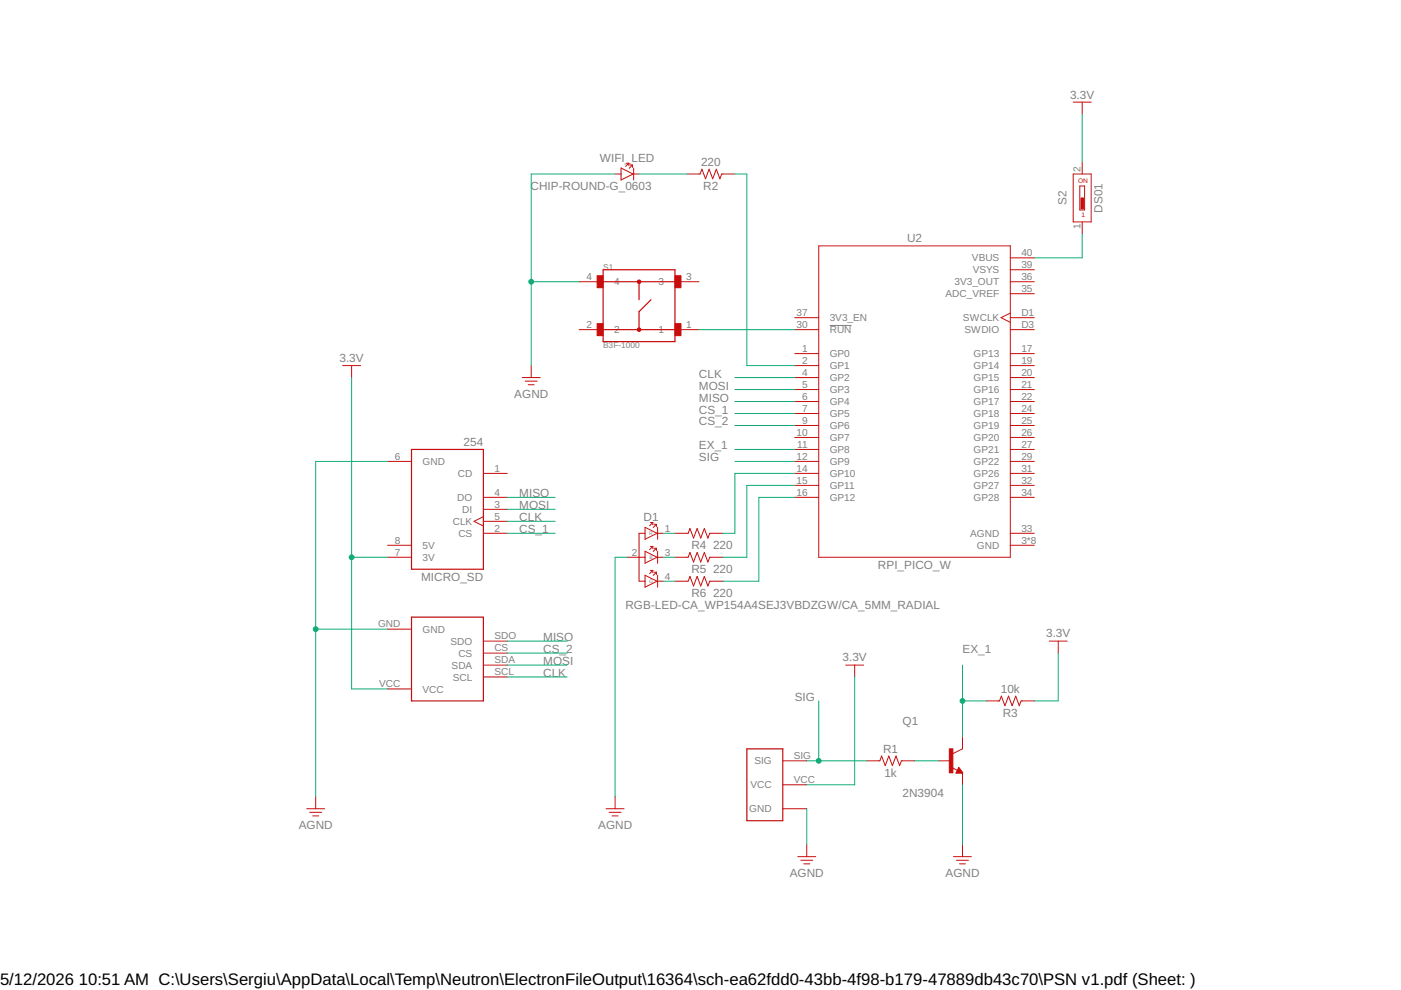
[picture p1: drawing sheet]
<svg xmlns="http://www.w3.org/2000/svg" width="297mm" height="210mm" viewBox="0 0 297 210" stroke-linecap="round" stroke-linejoin="round" font-family="sans-serif">
<path d="M175.9 69h4.7" fill="none" stroke="#808080" stroke-width=".21"/>
<path d="M127.9 57.2h15.2v15.2h-15.2zM127.9 59.7h15.2M135.5 59.7v3.8M127.9 69.9h15.2M138 63.5l-2.5 2.6v3.8M87.2 95.3h15.3v25.4h-15.3zM87.2 130.9h15.3v17.7h-15.3zM158.3 158.8h7.7v15.2h-7.7z" fill="none" stroke="#c90d0c" stroke-width=".25"/>
<g fill="none" stroke="#c90d0c" stroke-width=".21">
<path d="M130.4 36.9h1.3M131.7 35.6l2.5 1.3-2.5 1.3zM132.8 34.6h.5M133.3 34.6v.5M133.3 34.6l-.6 .7M133.6 35h.5M134.1 35v.5M134.1 35l-.7 .7M134.2 36.9h1.3M134.3 35.6v2.6M145.6 36.9h2.8l.4-1 .8 2 .7-2 .8 2 .8-2 .7 2 .4-1h2.8M227.5 36.9h3.9v10.2h-3.9z"/>
<path d="M227.5 21.7h3.9M228.9 39.4h1.1v5.1h-1.1zM229.4 21.7v2.5M229.4 34.4v2.5M122.8 59.7h5.1M143.1 59.7h5.1M173.6 52.1h40.6v66.1h-40.6zM214.2 59.7h5.1M214.2 57.2h5.1M214.2 54.7h5.1M229.4 47.1v2.5M72.6 77.5h3.9"/>
<path d="M74.5 77.5v2.6M112.6 77.5v2.6M122.8 69.9h5.1M143.1 69.9h5.1M168.5 69.9h5.1M168.5 75h5.1M168.5 77.5h5.1M168.5 67.4h5.1M214.2 69.9h5.1M214.2 75h5.1M214.2 77.5h5.1M214.2 62.3h5.1"/>
<path d="M214.2 67.4h5.1M214.2 66.4l-2 1 2 .9M82.2 97.8h5M110.7 80.1h3.8M111.4 80.8h2.5M112 81.6h1.3M168.5 97.8h5.1M168.5 80.1h5.1M168.5 82.6h5.1M168.5 85.1h5.1M168.5 87.7h5.1M168.5 90.2h5.1"/>
<path d="M168.5 92.8h5.1M168.5 95.3h5.1M214.2 97.8h5.1M214.2 80.1h5.1M214.2 82.6h5.1M214.2 85.1h5.1M214.2 87.7h5.1M214.2 90.2h5.1M214.2 92.8h5.1M214.2 95.3h5.1M82.2 118.2h5M82.2 115.6h5"/>
<path d="M102.5 100.4h5M102.5 113.1h5M102.5 108h5M102.5 105.5h5M102.5 109.5l-2 1 2 1M102.5 110.5h5M132.9 118.2h3.9M136.8 113.1h-1.3v10.1h1.3M136.8 116.9l2.5 1.3-2.5 1.2zM136.8 111.8l2.5 1.3-2.5 1.2zM137.9 115.9h.5M137.9 110.8h.5"/>
<path d="M138.4 110.8v.5M138.4 115.9v.5M138.4 115.9l-.7 .6M138.4 110.8l-.7 .7M138.7 116.2h.5M138.7 111.2h.5M139.2 111.2v.5M139.2 116.2v.6M139.2 116.2l-.7 .7M139.2 111.2l-.7 .6M139.3 113.1h1.3M139.3 118.2h1.3"/>
<path d="M139.4 111.8v2.5M139.4 116.9v2.5M143.1 113.1h2.8l.4-1 .7 2 .8-2 .8 2 .7-2 .8 2 .4-1h2.8M143.1 118.2h2.8l.4-1.1 .7 2.1 .8-2.1 .8 2.1 .7-2.1 .8 2.1 .4-1h2.8M168.5 100.4h5.1M168.5 105.5h5.1M168.5 102.9h5.1M214.2 100.4h5.1M214.2 113.1h5.1M214.2 105.5h5.1M214.2 115.6h5.1M214.2 102.9h5.1"/>
<path d="M82.2 133.4h5M102.5 138.5h5M102.5 135.9h5M136.8 122l2.5 1.2-2.5 1.3zM137.9 120.9h.5M138.4 120.9v.6M138.4 120.9l-.7 .7M138.7 121.3h.5M139.2 121.3v.5M139.2 121.3l-.7 .7M139.3 123.2h1.3M139.4 122v2.5"/>
<path d="M143.1 123.2h2.8l.4-1 .7 2 .8-2 .8 2 .7-2 .8 2 .4-1h2.8M222.5 135.9h3.8M224.4 135.9v2.6M82.2 146.1h5M102.5 143.5h5M102.5 141h5M179.3 141h3.8M181.2 141v2.5M204.1 156.2v2.6l-2.1 1M209.1 148.6h2.8l.4-1 .8 2 .7-2 .8 2 .7-2 .8 2 .4-1h2.8M65 171.5h3.8M65.7 172.2h2.5"/>
<path d="M66.3 173h1.3M66.9 168.9v2.6M128.5 171.5h3.8M129.1 172.2h2.6M129.8 173h1.2M130.4 168.9v2.6M166 161.3h5M166 171.5h5M166 166.4h5M171 179.1v2.5M183.7 161.3h2.8l.4-1 .8 2 .7-2 .8 2 .8-2 .7 2 .4-1h2.8M199 161.3h2.5"/>
<path d="M201.8 162.8l1.3 .6M204.1 163.9v2.5M204.1 179.1v2.5M169.1 181.6h3.9M169.8 182.4h2.5M170.4 183.2h1.3M202.2 181.6h3.8M202.8 182.4h2.5M203.4 183.2h1.3"/>
</g>
<g fill="#c90d0c" stroke="#c90d0c" stroke-width=".21">
<path d="M201.3 158.8h.7v5.1h-.7z"/>
<path d="M126.6 58.5h1.3v2.5h-1.3z"/>
<path d="M143.1 58.5h1.3v2.5h-1.3z"/>
<path d="M143.1 68.6h1.3v2.6h-1.3z"/>
<path d="M126.6 68.6h1.3v2.6h-1.3z"/>
<path d="M229.2 42h.5v2.3h-.5z"/>
</g>
<g fill="#c90d0c" stroke="#c90d0c" stroke-width=".21">
<path d="M203.3 162.7l.8 1.2h-1.4z" fill-rule="evenodd"/>
<path d="M135.2 59.5a.38 .38 0 0 1 .6 0 .38 .38 0 0 1-.2 .6 .38 .38 0 0 1-.5-.4l.4-.1 .1 .1v.2l-.5-.2z" fill-rule="evenodd"/>
<path d="M135.2 69.7a.38 .38 0 0 1 .6 0 .38 .38 0 0 1-.2 .6 .38 .38 0 0 1-.5-.4l.4-.1 .1 .2-.5-.1z" fill-rule="evenodd"/>
</g>
<g fill="none" stroke="#0dab76" stroke-width=".21">
<path d="M130.4 36.9h-17.8v40.6M135.5 36.9h10.1M155.8 36.9h2.5v40.6h10.2M229.4 24.2v10.2M112.6 59.7h10.2M229.4 49.6v5.1h-10.1M148.2 69.9h20.3M74.5 80.1v66h7.7M82.2 97.8h-15.3v71.1M155.8 97.8h12.7M155.8 80.1h12.7M155.8 82.6h12.7"/>
<path d="M155.8 85.1h12.7M155.8 87.7h12.7M155.8 90.2h12.7M155.8 95.3h12.7M74.5 118.2h7.7M107.5 110.5h10.2M107.5 108h10.2M107.5 105.5h10.2M107.5 113.1h10.2M132.9 118.2h-2.5v50.7M140.6 118.2h2.5M140.6 113.1h2.5"/>
<path d="M168.5 102.9h-10.2v15.3h-5M168.5 105.5h-7.6v17.7h-7.6M168.5 100.4h-12.7v12.7h-2.5M66.9 133.4h15.3M107.5 135.9h12.7M107.5 138.5h12.7M140.6 123.2h2.5M224.4 138.5v10.1h-5.1M107.5 143.5h12.7M107.5 141h12.7M173.6 148.6v12.7M181.2 143.5v22.9h-10.2"/>
<path d="M204.1 141v15.2M204.1 148.6h5M171 171.5v7.6M171 161.3h12.7M193.9 161.3h5.1M204.1 166.4v12.7"/>
</g>
<g fill="#0dab76" stroke="#0dab76" stroke-width=".21">
<circle cx="66.9" cy="133.4" r=".51"/>
<circle cx="112.6" cy="59.7" r=".51"/>
<circle cx="74.5" cy="118.2" r=".51"/>
<circle cx="204.1" cy="148.6" r=".51"/>
<circle cx="173.6" cy="161.3" r=".51"/>
</g>
<g font-size="3.5">
<text x="0" y="208.9">5/12/2026</text>
<text x="16.7" y="208.9">10:51 AM C:\Users\Sergiu\AppData\Local\Temp\Neutron\ElectronFileOutput\16364\sch-ea62fdd0-43bb-4f98-b179-47889db43c70\PSN v1.pdf (Sheet: )</text>
</g>
<g font-size="2.5" fill="#808080">
<text x="226.9" y="20.9">3.3V</text>
<text x="127.2" y="34.3">WIFI_LED</text>
<text x="148.6" y="35.2">220</text>
<text x="112.5" y="40.3">CHIP-ROUND-G_0603</text>
<text x="149.1" y="40.3">R2</text>
<text x="226.2" y="43.5" transform="rotate(-90 226.2 43.5)">S2</text>
<text x="233.8" y="45.1" transform="rotate(-90 233.8 45.1)">DS01</text>
<text x="192.3" y="51.4">U2</text>
<text x="72" y="76.8">3.3V</text>
<text x="148.2" y="80.1">CLK</text>
<text x="148.2" y="82.6">MOSI</text>
<text x="109" y="84.4">AGND</text>
<text x="148.2" y="85.1">MISO</text>
<text x="148.2" y="87.7">CS_1</text>
<text x="98.3" y="94.5">254</text>
<text x="148.2" y="90.2">CS_2</text>
<text x="148.2" y="95.3">EX_1</text>
<text x="148.2" y="97.8">SIG</text>
<text x="110.1" y="108">MOSI</text>
<text x="110.1" y="105.5">MISO</text>
<text x="110.1" y="110.5">CLK</text>
<text x="110.1" y="113.1">CS_1</text>
<text x="136.4" y="110.5">D1</text>
<text x="146.6" y="116.5">R4</text>
<text x="151.2" y="116.5">220</text>
<text x="89.3" y="123.2">MICRO_SD</text>
<text x="146.6" y="121.6">R5</text>
<text x="151.2" y="121.6">220</text>
<text x="186.2" y="120.7">RPI_PICO_W</text>
<text x="132.6" y="129.2">RGB-LED-CA_WP154A4SEJ3VBDZGW/CA_5MM_RADIAL</text>
<text x="146.6" y="126.7">R6</text>
<text x="151.2" y="126.7">220</text>
<text x="115.2" y="135.9">MISO</text>
<text x="221.8" y="135.2">3.3V</text>
<text x="115.2" y="143.5">CLK</text>
<text x="115.2" y="141">MOSI</text>
<text x="115.2" y="138.5">CS_2</text>
<text x="178.6" y="140.2">3.3V</text>
<text x="204.1" y="138.5">EX_1</text>
<text x="168.5" y="148.6">SIG</text>
<text x="212.2" y="147">10k</text>
<text x="191.4" y="153.7">Q1</text>
<text x="212.6" y="152">R3</text>
<text x="187.2" y="159.7">R1</text>
<text x="187.5" y="164.7">1k</text>
<text x="191.4" y="168.9">2N3904</text>
<text x="63.3" y="175.8">AGND</text>
<text x="126.8" y="175.8">AGND</text>
<text x="167.4" y="185.9">AGND</text>
<text x="200.5" y="185.9">AGND</text>
</g>
<g font-size="2.1" fill="#808080">
<text x="229.1" y="36.5" transform="rotate(-90 229.1 36.5)">2</text>
<text x="229.1" y="48.6" transform="rotate(-90 229.1 48.6)">1</text>
<text x="124.4" y="59.4">4</text>
<text x="145.4" y="59.4">3</text>
<text x="206.1" y="55.4">VBUS</text>
<text x="206.2" y="58">VSYS</text>
<text x="216.6" y="59.4">36</text>
<text x="216.6" y="56.8">39</text>
<text x="216.6" y="54.3">40</text>
<text x="130.2" y="60.5">4</text>
<text x="139.6" y="60.5">3</text>
<text x="200.5" y="63">ADC_VREF</text>
<text x="202.4" y="60.5">3V3_OUT</text>
<text x="216.6" y="61.9">35</text>
<text x="124.4" y="69.5">2</text>
<text x="130.2" y="70.7">2</text>
<text x="139.6" y="70.7">1</text>
<text x="145.4" y="69.5">1</text>
<text x="168.9" y="69.5">30</text>
<text x="168.9" y="67">37</text>
<text x="175.9" y="70.7">RUN</text>
<text x="175.9" y="68.1">3V3_EN</text>
<text x="204.2" y="68.1">SWCLK</text>
<text x="204.5" y="70.7">SWDIO</text>
<text x="216.6" y="67">D1</text>
<text x="216.6" y="69.5">D3</text>
<text x="170.1" y="74.6">1</text>
<text x="170.1" y="77.2">2</text>
<text x="175.9" y="75.7">GP0</text>
<text x="206.4" y="75.7">GP13</text>
<text x="216.6" y="74.6">17</text>
<text x="216.6" y="77.2">19</text>
<text x="170.1" y="79.7">4</text>
<text x="170.1" y="82.2">5</text>
<text x="175.9" y="78.3">GP1</text>
<text x="175.9" y="80.8">GP2</text>
<text x="175.9" y="83.4">GP3</text>
<text x="206.4" y="78.3">GP14</text>
<text x="206.4" y="80.8">GP15</text>
<text x="206.4" y="83.4">GP16</text>
<text x="216.6" y="79.7">20</text>
<text x="216.6" y="82.2">21</text>
<text x="170.1" y="84.8">6</text>
<text x="170.1" y="87.3">7</text>
<text x="170.1" y="89.9">9</text>
<text x="175.9" y="85.9">GP4</text>
<text x="175.9" y="88.4">GP5</text>
<text x="206.4" y="85.9">GP17</text>
<text x="206.4" y="88.4">GP18</text>
<text x="216.6" y="84.8">22</text>
<text x="216.6" y="87.3">24</text>
<text x="216.6" y="89.9">25</text>
<text x="168.9" y="92.4">10</text>
<text x="169" y="94.9">11</text>
<text x="175.9" y="91">GP6</text>
<text x="175.9" y="93.5">GP7</text>
<text x="206.4" y="91">GP19</text>
<text x="206.4" y="93.5">GP20</text>
<text x="216.6" y="92.4">26</text>
<text x="216.6" y="94.9">27</text>
<text x="83.7" y="97.5">6</text>
<text x="89.6" y="98.6">GND</text>
<text x="97.1" y="101.1">CD</text>
<text x="104.8" y="100">1</text>
<text x="168.9" y="97.5">12</text>
<text x="168.9" y="100">14</text>
<text x="175.9" y="98.6">GP9</text>
<text x="175.9" y="96.1">GP8</text>
<text x="175.9" y="101.1">GP10</text>
<text x="206.4" y="96.1">GP21</text>
<text x="206.4" y="98.6">GP22</text>
<text x="206.4" y="101.1">GP26</text>
<text x="216.6" y="97.5">29</text>
<text x="216.6" y="100">31</text>
<text x="96.9" y="106.2">DO</text>
<text x="104.8" y="107.6">3</text>
<text x="104.8" y="105.1">4</text>
<text x="168.9" y="102.6">15</text>
<text x="168.9" y="105.1">16</text>
<text x="175.9" y="103.7">GP11</text>
<text x="175.9" y="106.2">GP12</text>
<text x="206.4" y="103.7">GP27</text>
<text x="206.4" y="106.2">GP28</text>
<text x="216.6" y="102.6">32</text>
<text x="216.6" y="105.1">34</text>
<text x="96" y="111.3">CLK</text>
<text x="97.2" y="113.8">CS</text>
<text x="98" y="108.8">DI</text>
<text x="104.8" y="112.7">2</text>
<text x="104.8" y="110.2">5</text>
<text x="140.9" y="112.7">1</text>
<text x="205.7" y="113.8">AGND</text>
<text x="216.6" y="112.7">33</text>
<text x="83.7" y="117.8">7</text>
<text x="83.7" y="115.3">8</text>
<text x="89.6" y="118.9">3V</text>
<text x="89.6" y="116.4">5V</text>
<text x="134" y="117.8">2</text>
<text x="140.9" y="117.8">3</text>
<text x="207.1" y="116.4">GND</text>
<text x="216.6" y="115.3">3*8</text>
<text x="140.9" y="122.9">4</text>
<text x="80.1" y="133">GND</text>
<text x="89.6" y="134.1">GND</text>
<text x="95.5" y="136.7">SDO</text>
<text x="104.8" y="135.6">SDO</text>
<text x="95.8" y="141.8">SDA</text>
<text x="97.2" y="139.2">CS</text>
<text x="104.8" y="143.2">SCL</text>
<text x="104.8" y="140.6">SDA</text>
<text x="104.8" y="138.1">CS</text>
<text x="80.4" y="145.7">VCC</text>
<text x="89.6" y="146.8">VCC</text>
<text x="96" y="144.3">SCL</text>
<text x="168.3" y="161">SIG</text>
<text x="159.1" y="167.2">VCC</text>
<text x="159.9" y="162.1">SIG</text>
<text x="168.3" y="166">VCC</text>
<text x="158.9" y="172.2">GND</text>
</g>
<g font-size="1.8" fill="#808080">
<text x="127.9" y="57.2">S1</text>
<text x="127.9" y="73.7">B3F-1000</text>
</g>
<g font-size="1.4" fill="#c90d0c">
<text x="228.6" y="38.8">ON</text>
<text x="229.3" y="46">1</text>
</g>
<g font-size="1.1" fill="#808080">
<text x="137.7" y="113.4">R</text>
<text x="137.7" y="118.5">B</text>
<text x="137.6" y="123.6">G</text>
</g>
</svg>
